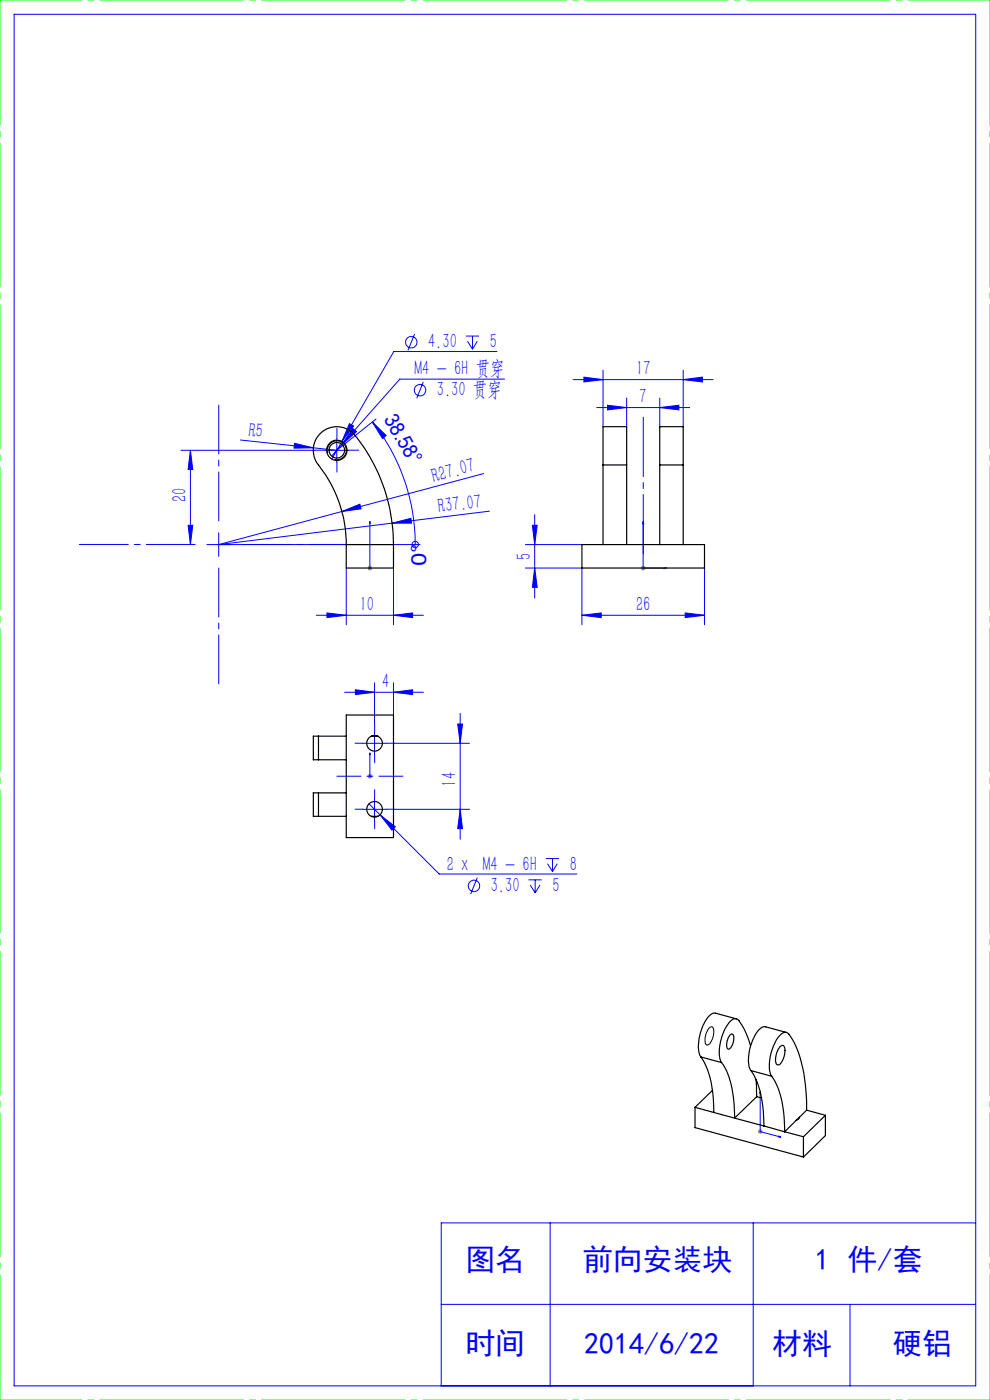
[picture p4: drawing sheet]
<svg xmlns="http://www.w3.org/2000/svg" width="210mm" height="297mm" viewBox="0 0 210 297" stroke-linecap="round" stroke-linejoin="round" font-family="sans-serif">
<g fill="none" stroke="#00f" stroke-width=".21">
<path d="M3 3h204v291h-204zM87.9 70.9l-1.4 3.4M98.8 71.3h2.8M99.2 72.4l1 1.7M100.2 71.3v2.8M101.2 72.4l-1 1.7M105.4 74.6h-21.9l-11 19.1M127.9 78.5v12M144.9 78.5v12M38.4 95.5h28.4M40.4 95.5v20M40.4 95.5l.5 4.1h-1z"/>
<path d="M51 93.3l15.5 1.7M62.5 94l4 1-4.1 .1zM69 95.5h4.9M71.4 93v5M72.5 93.7l-2.1 3.7M74.1 89.9l.9 .5-2.5 3.3zM74.9 90.9l.7 .7-3.1 2.7zM79 89.5a41.9 41.9 0 0 1 9.1 26M79 89.5l2.9 2.9-.8 .6zM79.8 88.9l-8.4 6.6-4.9-.5M89.8 81l-1.4 3.5M107 80.4h-22.2l-14.5 16.4"/>
<path d="M121.6 80.5h29.7M123.9 80l4 .5-4 .5zM126.6 86.5h19.7M128.9 86l4 .5-4 .5zM132.9 84.5v6M139.9 86.5l4.1-.5v1zM139.9 84.5v6M144.9 80.5l4.1-.5v1zM39.9 111.4h1l-.5 4.1zM46.4 113v5M72.5 108.5l3.8-1.5 .3 .9zM72.5 108.5l-26.1 7 36.8-4.5"/>
<path d="M78.5 110.6v.5v-.5M78.5 110.6v9.9M83.2 111l4-1 .1 1zM88.1 115.5h.1M89.1 115.5h-45.2M102.6 100.5l-30.1 8M103.8 108.4l-20.6 2.6M111.4 115.5h12M112.9 111.4h1l-.5 4.1zM113.4 109.2v17.7M136.4 110.6l.2 .5h-.3zM136.4 110.6v9.9h5"/>
<path d="M67.1 130.5h22.7M69.4 130l4 .5-4 .5zM73.4 120.5v12M78.5 120.4v.2zM78.5 120.5h.1M83.5 130.5l4-.5v1zM83.5 120.5v12M111.4 120.5h12v12M113.4 120.5l.5 4.1h-1zM123.4 130.5l4.1-.5v1zM123.4 130.5h26M140.9 120.4l.5 .1-.5 .1z"/>
<path d="M145.3 130l4.1 .5-4.1 .5zM149.4 120.5v12M73.1 146.9h16.7M75.4 146.3l4 .6-4 .5zM76.9 157.7h5.1M78.5 159.7v.5v-.5M78.5 159.7v5M79.4 144.8v8.7M79.4 155.2v5M83.5 146.9l4-.6v1.1zM83.5 144.8v6.9M83.6 157.7h16"/>
<path d="M97.1 153.6h1l-.5 4.1zM97.6 151.3v26.7M76.9 171.7h5.1M78.3 170.5l14.9 14.9h29.2M78.5 164.6v.2zM78.5 164.7h.1M79.4 169.2v5M80.6 172.9l3.3 2.5-.8 .7zM83.6 171.7h16M97.6 171.7l.5 4.1h-1zM101.2 186.2l-1.4 3.5M112.1 186.7h2.8"/>
<path d="M112.5 187.7l1 1.7M113.5 186.7v2.7M114.5 187.7l-1 1.7M115.8 182.1h2.8M116.1 183.2l1.1 1.7M117.2 182.1v2.8M118.2 183.2l-1 1.7M161.3 231.6l.1 .4-.3-.1zM161.3 231.6v8.5l4.3 1.1M116.7 259.4v34.6M159.8 259.4v34.6M165.2 241l.4 .2h-.4z"/>
<path d="M207 259.4h-113.4v34.6M93.6 276.7h113.4M180.3 276.7v17.3"/>
<circle cx="87.2" cy="72.6" r="1.21"/>
<circle cx="89.1" cy="82.8" r="1.21"/>
<circle cx="88.1" cy="115.5" r=".68"/>
<circle cx="100.5" cy="187.9" r="1.2"/>
</g>
<g fill="none" stroke="#808080" stroke-width=".21">
<path d="M78 120.5h1M78.1 120.2l.7 .7M78.5 120v1M78.8 120.2l-.7 .7M135.9 120.5h1M136.1 120.2l.7 .7M136.4 120v1M136.8 120.2l-.7 .7M78 164.7h1M78.1 164.3l.7 .7M78.5 164.2v1M78.8 164.3l-.7 .7"/>
<path d="M160.9 239.7l.7 .7M161.3 239.5v1.1M161.6 239.7l-.7 .7M160.8 240.1h.9"/>
</g>
<path d="M69.5 96.1a2 2 0 0 1 1.8-2.6 2 2 0 0 1 2.2 2.2 2 2 0 0 1-2.6 1.8M150.4 218.1l.2-.2a.56 .56 0 0 1 .7 .1 .56 .56 0 0 1 .1 .7 3.4 3.4 0 0 1-1.3 3h-.2a2.96 2.96 0 0 1 .2-3.2z" fill="none" stroke="#000" stroke-width=".21"/>
<path d="M69 95.5h-2.2M71.5 93v-2.1M71.5 98v2.2M74 95.5h2.1M77 157.7h-1.7M79.5 155.2v-1.7M82 157.7h1.6M77 171.7h-1.7M79.5 160.2v1.6M79.5 169.2v-1.7M79.5 174.2v1.6M82 171.7h1.6" fill="none" stroke="#00f" stroke-width=".21" stroke-dasharray="30.5 1.3 1.3 1.3"/>
<path d="M71.5 164.7h14" fill="none" stroke="#00f" stroke-width=".21" stroke-dasharray="30.5 1.3 1.3 1.3" stroke-dashoffset="25.4"/>
<path d="M136.5 88.5v29" fill="none" stroke="#00f" stroke-width=".21" stroke-dasharray="30.5 1.3 1.3 1.3" stroke-dashoffset="17.9"/>
<path d="M0 0h210M0 297h210" fill="none" stroke="#0f0" stroke-width=".21" stroke-dasharray="30.5 1.3 1.3 1.3" stroke-dashoffset="13.1"/>
<path d="M210 0v297M0 297v-297" fill="none" stroke="#0f0" stroke-width=".21" stroke-dasharray="30.5 1.3 1.3 1.3" stroke-dashoffset="3.9"/>
<path d="M41.4 115.5h-24.6M46.4 110.5v-24.6M51.4 115.5h24.6M46.4 120.5v24.6" fill="none" stroke="#00f" stroke-width=".21" stroke-dasharray="30.5 1.3 1.3 1.3" stroke-dashoffset="20.1"/>
<g fill="#00f">
<path d="M79 89.5l2.9 2.9-.8 .6z"/>
<path d="M62.5 94l4 1-4.1 .1z"/>
<path d="M83.2 111l4-1 .1 1z"/>
<path d="M72.5 108.5l3.8-1.5 .3 .9z"/>
<path d="M78.5 120.4v.2zM78.5 110.6v.5z"/>
<path d="M140.9 120.4l.5 .1-.5 .1zM136.4 110.6l.2 .5h-.3z"/>
<path d="M165.2 241l.4 .2h-.4zM161.3 231.6l.1 .4-.3-.1zM78.5 159.7v.5zM78.5 164.6v.2z"/>
<path d="M144.9 80.5l4.1-.5v1zM123.9 80l4 .5-4 .5z"/>
<path d="M69.4 130l4 .5-4 .5zM83.5 130.5l4-.5v1zM74.9 90.9l-2.4 3.4 3.1-2.7zM74.1 89.9l-1.6 3.8 2.5-3.3zM123.4 130.5l4.1-.5v1zM145.3 130l4.1 .5-4.1 .5zM80.6 172.9l2.5 3.2 .8-.7zM75.4 146.3l4 .6-4 .5zM83.5 146.9l4-.6v1.1z"/>
<path d="M97.6 171.7l.5 4.1h-1zM97.1 153.6h1l-.5 4.1z"/>
<path d="M40.4 95.5l.5 4.1h-1zM39.9 111.4h1l-.5 4.1zM112.9 111.4h1l-.5 4.1zM113.4 120.5l.5 4.1h-1z"/>
<path d="M128.9 86l4 .5-4 .5zM139.9 86.5l4.1-.5v1z"/>
</g>
<g fill="none" stroke="#000" stroke-width=".25">
<path d="M127.9 98.6v-8.1h5v8.1M127.9 98.6v16.9M127.9 98.6h5M132.9 98.6v16.9M139.9 98.6v-8.1h5v8.1M139.9 98.6v16.9M139.9 98.6h5M144.9 98.6v16.9M73.4 115.5a27.6 27.6 0 0 0-6.3-17.5 5 5 0 0 1 1.5-6.6 5 5 0 0 1 6.8 1 37.4 37.4 0 0 1 8.1 23.1M73.4 115.5v5h10.1v-5M73.4 115.5h10.1M123.4 115.5h26v5h-26z"/>
<path d="M67.6 156.2h5.8M67.6 156.2h-1.1v5h1.1M67.6 156.2v5M73.4 151.7h10.1v26h-10.1zM78.8 156.2h1.4M67.6 161.2h5.8M67.6 168.2h5.8M67.6 173.2h5.8M67.6 168.2h-1.1v5h1.1M67.6 168.2v5M78.8 173.2h1.4M154.9 219.5a.45 .45 0 0 1 .6 0 .45 .45 0 0 1 .1 .5 2.72 2.72 0 0 1-1 2.6 1.3 1.3 0 0 1-.4-1.7z"/>
<path d="M156.2 216.1l-4.4-1.2a2.06 2.06 0 0 0-2 1.4 9.9 9.9 0 0 0-1.4 7.6l.3 .3M166.8 219l-4.4-1.2a2.08 2.08 0 0 0-2 1.3 9.9 9.9 0 0 0-1.3 7.6l.2 .4M147.4 234.9v4.3l23 6.3M147.4 234.9l4 1.1M148.7 224.2a18.4 18.4 0 0 1 2.7 10.3v1.5M148.7 224.2l4.4 1.2M151.1 231.3l-3.7 3.6M151.4 236l4.4 1.2M153.1 225.4a18.4 18.4 0 0 1 2.7 10.3v1.5M155.8 237.2l6.2 1.7M159.2 221.9a13.5 13.5 0 0 0-2.7-5.7 1.55 1.55 0 0 0-2.1 1 10 10 0 0 0-1.5 7.9l.2 .3M159.3 227.1a18.4 18.4 0 0 1 2.7 10.2v1.6"/>
<path d="M159.3 227.1l4.4 1.2M160.4 229.1l.1 3.6M160.5 232.7l-4.7 4.5M160.5 232.7l1 .2M162 238.9l4.4 1.2M163.7 228.3a8.1 8.1 0 0 1 .5-6.7l.8-1.5a1.85 1.85 0 0 1 1.9-1 13.6 13.6 0 0 1 3.3 7.2l.7 3.9 .2 5.3M163.7 228.3a18.4 18.4 0 0 1 2.7 10.2v1.6M165.4 222.1a.56 .56 0 0 1 .7-.3 .56 .56 0 0 1 .4 .7 3.9 3.9 0 0 1-1.3 3.4 .73 .73 0 0 1-.7-1l.3-1.6zM168.9 237.7l-2.5 2.4M169.6 237l-.3 .5-.4 .2M169.6 237l-.7 .7M171.1 235.5l-1.5 1.5"/>
<path d="M171.1 235.5l4 1.1M175.1 236.6l-4.7 4.6M175.1 236.6v4.3l-4.7 4.6M166.4 240.1l4 1.1M170.4 241.2v4.3"/>
<circle cx="71.4" cy="95.5" r="2.14"/>
<circle cx="71.5" cy="95.5" r="1.65"/>
<circle cx="79.5" cy="157.7" r="1.65"/>
<circle cx="79.5" cy="171.7" r="1.65"/>
</g>
<g font-size="6.3" fill="#00f">
<text x="98.7" y="269.5">图名</text>
<text x="123.6" y="269.5">前向安装块</text>
<text x="172.8" y="269.5">1 件/套</text>
<text x="98.7" y="287.3">时间</text>
<text x="123.9" y="287.3">2014/6/22</text>
<text x="163.8" y="287.3">材料</text>
<text x="189.3" y="287.3">硬铝</text>
</g>
<g font-size="4.4" fill="#00f">
<text x="90.8" y="73.9">4.30</text>
<text x="103.9" y="73.9">5</text>
<text x="87.9" y="79.5">M4 - 6H 贯穿</text>
<text x="134.9" y="79.6">17</text>
<text x="81.3" y="88.8" transform="rotate(60 81.3 88.8)">38.58°</text>
<text x="92.7" y="84.1">3.30 贯穿</text>
<text x="135.6" y="85.6">7</text>
<text x="52.6" y="92.6" transform="rotate(6 52.6 92.6)">R5</text>
<text x="39.5" y="106.5" transform="rotate(-90 39.5 106.5)">20</text>
<text x="92" y="102.4" transform="rotate(-15 92 102.4)">R27.07</text>
<text x="93.1" y="108.9" transform="rotate(-7 93.1 108.9)">R37.07</text>
<text x="112.6" y="118.8" transform="rotate(-90 112.6 118.8)">5</text>
<text x="90.4" y="120.1" transform="rotate(-90 90.4 120.1)">0°</text>
<text x="76.3" y="129.6">10</text>
<text x="134.9" y="129.6">26</text>
<text x="81" y="146">4</text>
<text x="96.7" y="166.9" transform="rotate(-90 96.7 166.9)">14</text>
<text x="94.8" y="184.7">2 x M4 - 6H</text>
<text x="120.9" y="184.7">8</text>
<text x="104.1" y="189.2">3.30</text>
<text x="117.2" y="189.2">5</text>
</g>
</svg>
